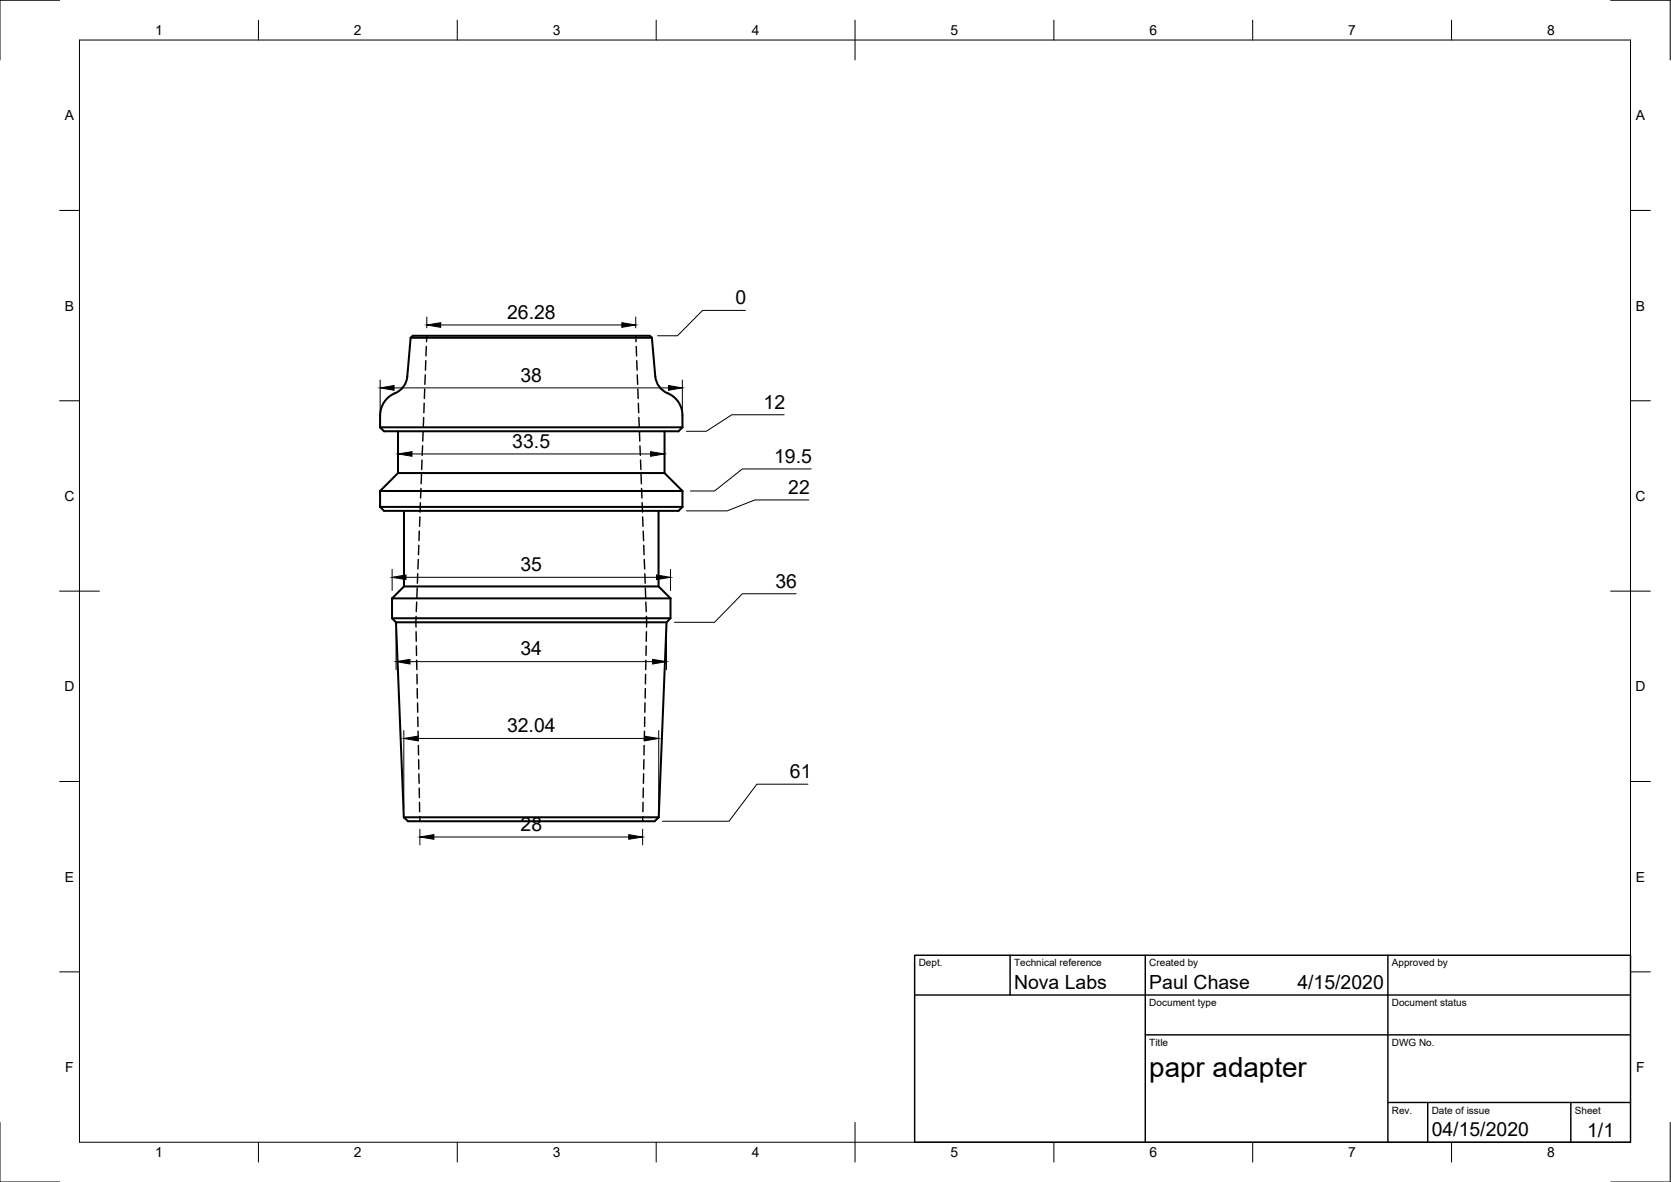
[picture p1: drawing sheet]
<svg xmlns="http://www.w3.org/2000/svg" width="420mm" height="297mm" viewBox="0 0 420 297" stroke-linecap="round" stroke-linejoin="round" font-family="sans-serif">
<!-- layer: Visible -->
<g fill="none" stroke="#000" stroke-width=".51">
<path d="M103.3 84.9l.5-.5h59.6l.5 .5M103.3 84.9h60.6M103.3 84.9l-.9 9.7a5.3 5.3 0 0 1-3.8 4.6 6 6 0 0 0-3 5.2M163.9 84.9l.9 9.7a5 5 0 0 0 3.1 4.2M167.9 98.8a6 6 0 0 1 3.7 5.6M95.6 107.4l1 1h74l1-1M95.6 107.4h76M95.6 104.4v3M100.1 118.9h67M100.1 118.9l-4.5 4.5M100.1 108.4v10.5M167.1 118.9l4.5 4.5"/>
<path d="M167.1 108.4v10.5M171.6 104.4v3M95.6 127.4l1 1h74l1-1M95.6 127.4h76M95.6 123.4h76M95.6 123.4v4M101.6 128.4v19l-3 3M165.6 128.4v19M171.6 123.4v4M98.6 155.4h70M98.6 150.4h70M98.6 155.4l1 1"/>
<path d="M98.6 150.4v5M99.6 156.4h68M99.6 156.4l1.9 49M101.6 147.4h64M165.6 147.4l3 3M167.6 156.4l-2 49M168.6 150.4v5l-1 1M101.5 205.4l1.1 1h62l1-1M101.5 205.4h64.1"/>
</g>
<!-- layer: Hidden -->
<g fill="none" stroke="#000" stroke-width=".36">
<path d="M106.8 97.8l-.1 2.3M106.9 94.2l-.1 2.4M107.1 90.6l-.1 2.4M107.2 87.1l-.1 2.3M107.3 84.4v1.5M159.9 84.4v1.5M160 87.1l.1 2.3M160.1 90.6l.1 2.4M160.2 94.2l.1 2.4M160.4 97.8l.1 2.3M106 119.2l-.1 2.4M106.1 115.6l-.1 2.4"/>
<path d="M106.3 112l-.1 2.4M106.4 108.5l-.1 2.4M106.5 104.9l-.1 2.4M106.7 101.3l-.1 2.4M160.5 101.3l.1 2.4M160.6 104.9l.1 2.4M160.8 108.5l.1 2.4M160.9 112l.1 2.4M161.1 115.6v2.4M161.2 119.2l.1 2.4M105.3 137l-.1 2.4M105.4 133.5l-.1 2.4"/>
<path d="M105.6 129.9l-.1 2.4M105.7 126.3l-.1 2.4M105.9 122.8l-.2 2.3M161.3 122.8l.1 2.3M161.5 126.3v2.4M161.6 129.9l.1 2.4M161.7 133.5l.1 2.4M161.9 137v2.4M104.6 158.8l.1 2.3M104.6 154.9v2.7M104.8 151.3l-.1 2.4M104.9 147.8l-.1 2.3"/>
<path d="M105 144.2l-.1 2.4M105.2 140.6l-.1 2.4M162 140.6l.1 2.4M162.1 144.2l.1 2.4M162.3 147.8v2.3M162.4 151.3l.1 2.4M162.5 158.8v2.3M162.5 154.9l.1 2.7M104.7 162.3v2.4M104.8 165.9v2.4M104.8 169.5l.1 2.4M104.9 173v2.4"/>
<path d="M105 176.6v2.4M162.2 176.6l-.1 2.4M162.3 173l-.1 2.4M162.3 169.5v2.4M162.4 165.9l-.1 2.4M162.5 162.3l-.1 2.4M105.1 180.2v2.4M105.1 183.8l.1 2.3M105.2 187.3v2.4M105.3 190.9v2.4M105.3 194.5l.1 2.4M105.4 198l.1 2.4"/>
<path d="M161.8 198l-.1 2.4M161.8 194.5v2.4M161.9 190.9v2.4M162 187.3l-.1 2.4M162.1 183.8l-.1 2.3M162.1 180.2v2.4M105.5 201.6v2.4M105.6 205.2v1.2M161.6 205.2v1.2M161.7 201.6l-.1 2.4"/>
</g>
<!-- layer: Border -->
<g fill="none" stroke="#000" stroke-width=".25">
<path d="M15 .1h-15v15M20 10.1h390v276.9h-390zM65 5.1v5M115 5.1v5M165 5.1v5M215 5.1v10M265 5.1v5M315 5.1v5M365 5.1v5M405 .1h15v15M15 52.9h5M410 52.9h5"/>
<path d="M15 100.7h5M410 100.7h5M15 148.6h10M405 148.6h10M15 196.4h5M410 196.4h5M15 244.2h5M410 244.2h5M0 282.1v14.9h15M65 287v5M115 287v5M165 287v5"/>
<path d="M215 282.1v9.9M265 287v5M315 287v5M365 287v5M420 282.1v14.9h-15"/>
</g>
<!-- layer: TitleBlock -->
<path d="M230 240.1h180v46.9h-180zM230 250h180M254 240.1v9.9M288 240.1v46.9M349 240.1v46.9M288 260.1h122M349 277.1h61M359 277.1v9.9M395 277.1v9.9" fill="none" stroke="#000" stroke-width=".36"/>
<!-- layer: Dimensions -->
<g fill="none" stroke="#000" stroke-width=".25">
<path d="M107.3 79.7v2.7M159.9 79.7v2.7M187.4 78h-10.7l-6.4 6.4h-4.9M95.6 95.5v9.9M99.1 97.5h69M110.8 81.7h45.6M171.6 95.5v9.9M100.1 112.1v4.8M103.6 114.1h60M167.1 112.1v4.8M197.2 104.2h-13.2l-6.4 4.2h-5M204 117.8h-17.3l-7 5.6h-6.1"/>
<path d="M203.4 125.6h-13.6l-7 2.8h-10.2M98.6 143.1v5.3M99.6 158.4v9.9M102.1 145.1h63M167.6 158.4v9.9M168.6 143.1v5.3M200.2 149.2h-13.5l-7 7.2h-10.1M103.1 166.3h61M101.5 183.6v19.8M105.1 185.6h57M165.6 183.6v19.8M203.2 197.1h-12.9l-7 9.3h-16.7"/>
<path d="M105.6 208.4v3.9M109.1 210.3h49M161.6 208.4v3.9"/>
</g>
<g fill="#000" stroke="#000" stroke-width=".25">
<path d="M95.6 97.5l3.5-.6v1.2zM107.3 81.7l3.5-.6v1.2zM156.4 81.1l3.5 .6-3.5 .6zM168.1 96.9l3.5 .6-3.5 .6zM100.1 114.1l3.5-.6v1.2zM163.6 113.5l3.5 .6-3.5 .6zM98.6 145.1l3.5-.6v1.2zM165.1 144.5l3.5 .6-3.5 .6zM99.6 166.3l3.5-.6v1.2zM164.1 165.7l3.5 .6-3.5 .6zM101.5 185.6l3.6-.6v1.2zM162.1 185l3.5 .6-3.5 .6z"/>
<path d="M105.6 210.3l3.5-.6v1.2zM158.1 209.7l3.5 .6-3.5 .6z"/>
</g>
<text font-size="7" x="289" y="270.6">papr adapter</text>
<g font-size="4.9">
<text x="185" y="76.4">0</text>
<text x="127.5" y="80.1">26.28</text>
<text x="130.9" y="95.9">38</text>
<text x="192" y="102.7">12</text>
<text x="128.8" y="112.5">33.5</text>
<text x="194.6" y="116.3">19.5</text>
<text x="198.2" y="124.1">22</text>
<text x="130.9" y="143.5">35</text>
<text x="195" y="147.6">36</text>
<text x="130.9" y="164.7">34</text>
<text x="127.5" y="184">32.04</text>
<text x="198.6" y="195.5">61</text>
<text x="130.9" y="208.8">28</text>
<text x="255" y="248.5">Nova Labs</text>
<text x="289" y="248.5">Paul Chase</text>
<text x="326.2" y="248.5">4/15/2020</text>
<text x="360" y="285.5">04/15/2020</text>
<text x="399.1" y="285.7">1/1</text>
</g>
<g font-size="3.5">
<text x="39" y="8.8">1</text>
<text x="89" y="8.8">2</text>
<text x="139" y="8.8">3</text>
<text x="189" y="8.8">4</text>
<text x="239" y="8.8">5</text>
<text x="289" y="8.8">6</text>
<text x="339" y="8.8">7</text>
<text x="389" y="8.8">8</text>
<text x="16.3" y="30.2">A</text>
<text x="411.3" y="30.2">A</text>
<text x="16.3" y="78">B</text>
<text x="411.3" y="78">B</text>
<text x="16.2" y="125.9">C</text>
<text x="411.2" y="125.9">C</text>
<text x="16.2" y="173.7">D</text>
<text x="411.2" y="173.7">D</text>
<text x="16.3" y="221.6">E</text>
<text x="411.3" y="221.6">E</text>
<text x="16.4" y="269.4">F</text>
<text x="411.4" y="269.4">F</text>
<text x="39" y="290.8">1</text>
<text x="89" y="290.8">2</text>
<text x="139" y="290.8">3</text>
<text x="189" y="290.8">4</text>
<text x="239" y="290.8">5</text>
<text x="289" y="290.8">6</text>
<text x="339" y="290.8">7</text>
<text x="389" y="290.8">8</text>
</g>
<g font-size="2.5">
<text x="231" y="242.9">Dept.</text>
<text x="255" y="242.9">Technical reference</text>
<text x="289" y="242.9">Created by</text>
<text x="350" y="242.9">Approved by</text>
<text x="289" y="252.8">Document type</text>
<text x="350" y="252.8">Document status</text>
<text x="289" y="262.9">Title</text>
<text x="350" y="262.9">DWG No.</text>
<text x="350" y="279.9">Rev.</text>
<text x="360" y="279.9">Date of issue</text>
<text x="396" y="279.9">Sheet</text>
</g>
</svg>
